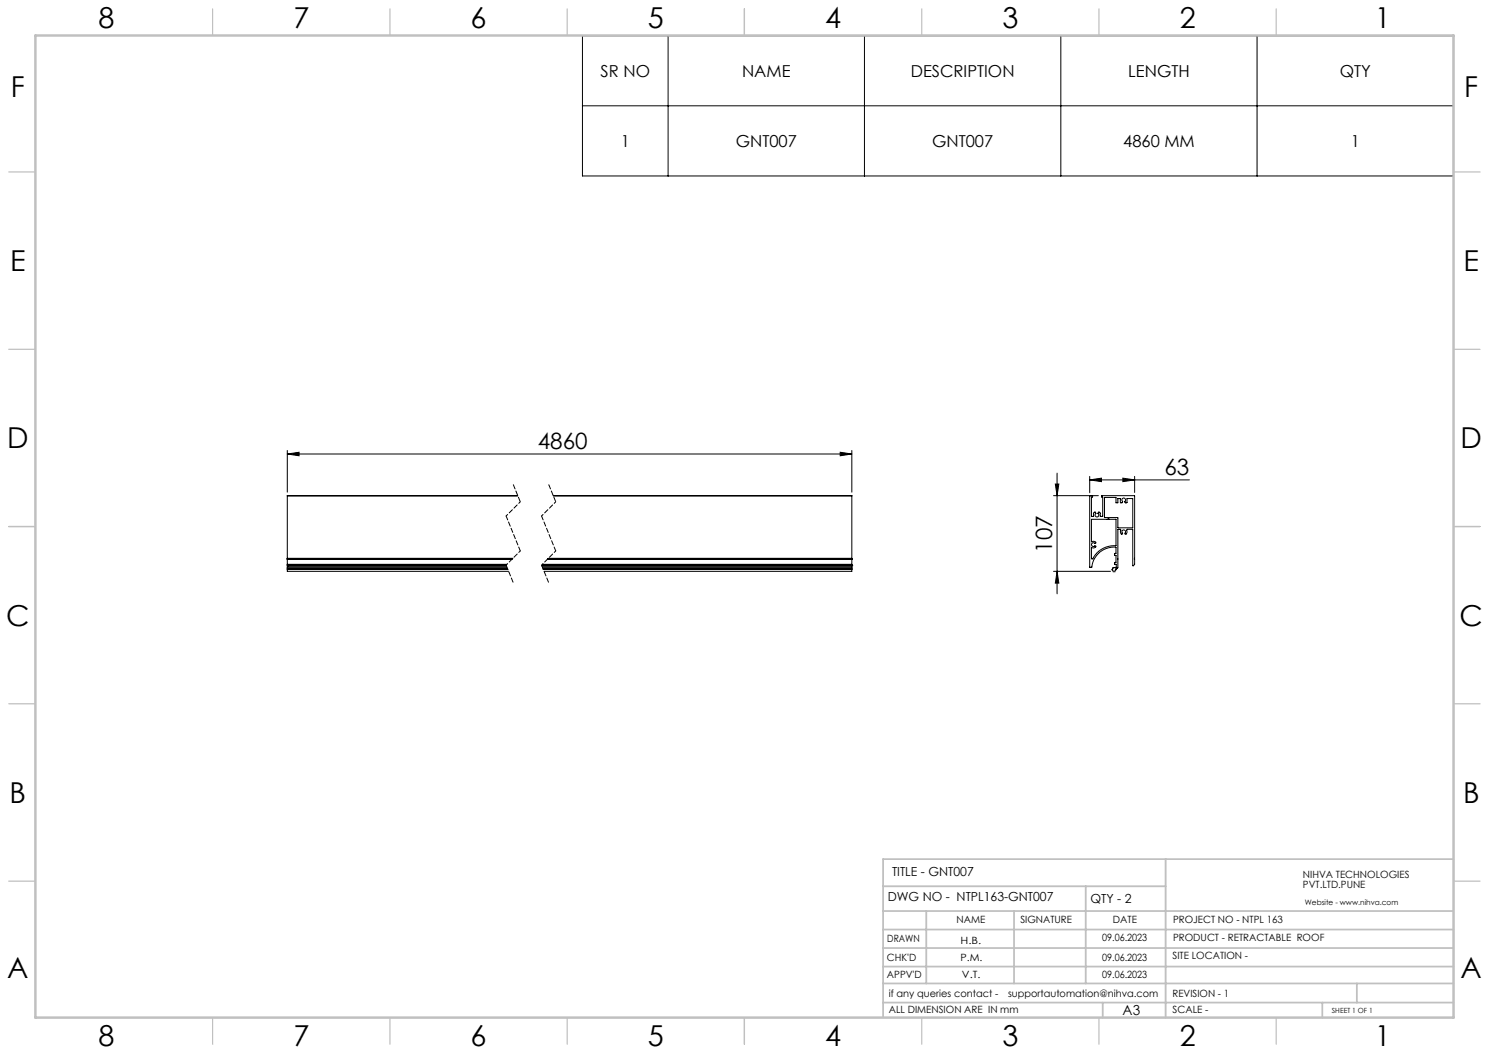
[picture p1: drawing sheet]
<svg xmlns="http://www.w3.org/2000/svg" width="420mm" height="297mm" viewBox="0 0 420 297" stroke-linecap="round" stroke-linejoin="round" font-family="sans-serif">
<g fill="none" stroke="#000" stroke-width=".28">
<path d="M164.3 10.1h245.7v39.5h-245.7zM188.5 10.1v39.5M243.8 10.1v39.5M299.2 10.1v39.5M354.6 10.1v39.5M164.3 29.8h245.7M81 128.1l3.3-.5v.9zM81 127.1v11.7M81 128.1h159.3M81 139.9v17.6M81 139.9h65.1M146 139.8l-65 .1"/>
<path d="M156 139.8l84.3 .1M156.1 139.9h84.2M237 127.6l3.3 .5-3.3 .4zM240.3 127.1v11.7M240.3 139.9v17.6M297.2 139.8h12.6M297.7 136.5h1l-.5 3.3zM298.2 133.5v34M307.4 135.4l3.3-.5v1zM307.4 134.4v4.6M307.4 135.4h28.1M307.6 139.8l-.2 .1v20.1h.5a6.4 6.4 0 0 1 6.9-5.6v1.7l-.4 .1v.4h.4v2l-.4 .1v.4l.5 .1v.9l-.2 .1a.5 .5 0 0 0-.6-.1 .5 .5 0 0 0-.3 .4h-.1a.54 .54 0 0 0 .6 .7 .54 .54 0 0 0 .5-.7l.5-.4v-10.8l.8 .1a1.06 1.06 0 0 0 .4 1.3l.2-.2a.56 .56 0 0 1-.1-.8 .56 .56 0 0 1 .8 0 .56 .56 0 0 1-.1 .8v.1a.64 .64 0 0 0 .6-.4 .64 .64 0 0 0-.1-.7l.2-.2h1.5l.2 10.3 .3-.4v-19.3l-9.2-.1-.1 .4 .3 .1v5.3h-.7v-.9l-.1-.2h-.3l-.2 .2a.58 .58 0 0 1 .1 .9 .58 .58 0 0 1-.8 0 .58 .58 0 0 1 .1-.9l-.2-.2h-.3l-.1 1.2-.6-.1v-5.4h.3l-.1-.4"/>
<path d="M316.7 134.9l3.3 .5-3.3 .5zM320 134.4v4.5M81 157.7v.1M81 159.2h.1M81 157.5h.1M81 157.6v.1M81 159.6h.1M81 157.5v.1M81 157.7h.1M81 157.8v1.4M81 159.2v.8M81 159.6h61.8"/>
<path d="M81 157.8h63.4M81 157.7h63.4M81 159.2h62M81 159.2h61.9M81 157.5h63.7M81 157.5h63.6M81 157.6h63.6M81 157.7h63.5M152.8 159.6h87.5M152.9 159.2h87.4M153 159.2h87.3M154.4 157.8h85.9"/>
<path d="M154.4 157.7h85.9M154.6 157.5h85.7M154.6 157.6h85.7M154.7 157.5h85.6M240.3 157.7v.1M240.3 159.2h.1M240.3 157.5h.1M240.3 157.6v.1M240.3 159.6h.1M240.3 157.5v.1M240.3 157.7h.1M240.3 157.8v1.4"/>
<path d="M240.3 159.2v.8M311.6 140.3h3.1l.1 1.5h.5v-1.2h.7l.1 1.2h.4l.2-.3a.56 .56 0 0 1-.1-.9 .56 .56 0 0 1 .9 .1 .56 .56 0 0 1-.2 .8l.1 .3h.5v-1.2h1.6v8.3h-4.2v-2.9l-3.8-.1zM312.5 146.4l-4.6 .1v6.3l.6-.1a.4 .4 0 0 1 .5 .1 .4 .4 0 0 1 0 .5 .61 .61 0 0 0-.9-.1 .61 .61 0 0 0 0 .9 .61 .61 0 0 0 .9-.2l.1 .1a.69 .69 0 0 1-.5 .6 .69 .69 0 0 1-.7-.2v3.1l.2 .2a7.1 7.1 0 0 1 6.7-3.8v-7.4l-2.2-.1M312.5 146.4h.1M312.6 146.4h.1M81 160v.4M81 160.5v.1M81 160.6v.5h62.4M81 160.4v.1M81 160h62M81 160.4h62.1M81 160.5h62.2"/>
<path d="M81 160.6h62.2M153 160h87.3M153.1 160.4h87.2M153.2 160.5h87.1M153.2 160.6h87.1M240.3 160v.4M240.3 160.5v.1M240.3 160.6v.5h-86.8M240.3 160.4v.1M297.2 161.1h16M298.2 161.1l.5 3.4h-1z"/>
</g>
<path d="M313.8 161.1h.9M313.9 160.8l.7 .7M314.3 160.7v.9M314.6 160.8l-.7 .7" fill="none" stroke="#c0c0c0" stroke-width=".28"/>
<path d="M144.8 136.6l2 4.9M154.8 136.6l2 4.9M142.8 159.4l2 4.9M152.8 159.4l2 4.9" fill="none" stroke="#000" stroke-width=".28" stroke-dasharray="1.3 .6" stroke-dashoffset="-.1"/>
<path d="M146.8 141.5l-4 4M146.8 155.4l-4 4M156.8 141.5l-4 4M156.8 155.4l-4 4" fill="none" stroke="#000" stroke-width=".28" stroke-dasharray="1.3 .6" stroke-dashoffset=".7"/>
<path d="M142.8 145.5l4 9.9M152.8 145.5l4 9.9" fill="none" stroke="#000" stroke-width=".28" stroke-dasharray="1.3 .6" stroke-dashoffset=".1"/>
<g fill="none" stroke="#c0c0c0" stroke-width=".35">
<path d="M60 2.5v7.5M110 2.5v7.5M160 2.5v7.5M210 2.5v7.5M260 2.5v7.5M310 2.5v7.5M360 2.5v7.5M2.5 48.5h7.5M410 48.5h7.5M2.5 98.5h7.5M410 98.5h7.5M2.5 148.5h7.5"/>
<path d="M410 148.5h7.5M2.5 198.5h7.5M410 198.5h7.5M2.5 248.5h7.5M410 248.5h7.5M60 287v7.5M110 287v7.5M160 287v7.5M210 287v7.5M260 287v7.5M310 287v7.5M360 287v7.5"/>
</g>
<g fill="none" stroke="#c0c0c0" stroke-width=".5">
<path d="M249.1 257h160.9M249.1 250h79.7M261.3 257v20.4M286 257v20.4M306.2 250v27.4M328.8 242.3v44.7M410 242.3h-160.9v44.7M249.1 272.6h160.9M249.1 267.4h160.9M249.1 262.2h160.9M249.1 277.4h160.9M382.7 277.4v5.4"/>
<path d="M249.1 282.8h160.9M311 282.8v4.2M373 282.8v4.2"/>
</g>
<path d="M10 10h400v277h-400z" fill="none" stroke="#c0c0c0" stroke-width=".7"/>
<g fill="#000">
<path d="M237 127.6l3.3 .5-3.3 .4zM81 128.1l3.3-.5v.9z"/>
<path d="M307.4 135.4l3.3-.5v1zM316.7 134.9l3.3 .5-3.3 .5z"/>
<path d="M298.2 161.1l.5 3.4h-1zM297.7 136.5h1l-.5 3.3z"/>
</g>
<g font-size="8.1">
<text x="27.8" y="8">8</text>
<text x="82.8" y="8">7</text>
<text x="132.8" y="8">6</text>
<text x="182.8" y="8">5</text>
<text x="232.8" y="8">4</text>
<text x="282.8" y="8">3</text>
<text x="332.8" y="8">2</text>
<text x="387.8" y="8">1</text>
<text x="3" y="27.2">F</text>
<text x="413" y="27.2">F</text>
<text x="2.8" y="76.5">E</text>
<text x="412.8" y="76.5">E</text>
<text x="2" y="126.5">D</text>
<text x="412" y="126.5">D</text>
<text x="1.7" y="176.5">C</text>
<text x="411.7" y="176.5">C</text>
<text x="2.7" y="226.5">B</text>
<text x="412.7" y="226.5">B</text>
<text x="2" y="275.7">A</text>
<text x="412" y="275.7">A</text>
<text x="27.8" y="295">8</text>
<text x="82.8" y="295">7</text>
<text x="132.8" y="295">6</text>
<text x="182.8" y="295">5</text>
<text x="232.8" y="295">4</text>
<text x="282.8" y="295">3</text>
<text x="332.8" y="295">2</text>
<text x="387.8" y="295">1</text>
</g>
<g font-size="6.3">
<text x="151.7" y="126.7">4860</text>
<text x="328.5" y="134">63</text>
<text x="296.8" y="155.9" transform="rotate(-90 296.8 155.9)">107</text>
</g>
<g font-size="4.7">
<text x="169.4" y="21.6">SR NO</text>
<text x="209.3" y="21.6">NAME</text>
<text x="256.9" y="21.6">DESCRIPTION</text>
<text x="318.2" y="21.6">LENGTH</text>
<text x="377.9" y="21.6">QTY</text>
<text x="175.1" y="41.4">1</text>
<text x="207.5" y="41.4">GNT007</text>
<text x="262.9" y="41.4">GNT007</text>
<text x="316.8" y="41.4">4860 MM</text>
<text x="381" y="41.4">1</text>
</g>
<text font-size="3.9" x="316.7" y="286.4">A3</text>
<g font-size="3.5">
<text x="251.6" y="247">TITLE - GNT007</text>
<text x="250.4" y="254.2">DWG NO - NTPL163-GNT007</text>
<text x="307.6" y="254.8">QTY - 2</text>
</g>
<g font-size="2.8">
<text x="367.5" y="247.7">NIHVA TECHNOLOGIES</text>
<text x="367.5" y="250.5">PVT.LTD.PUNE</text>
<text x="269.8" y="260.4">NAME</text>
<text x="287.8" y="260.4">SIGNATURE</text>
<text x="313.9" y="260.5">DATE</text>
<text x="330.9" y="260.5">PROJECT NO - NTPL 163</text>
<text x="250.3" y="265.7">DRAWN</text>
<text x="270.9" y="266.1">H.B.</text>
<text x="310.9" y="265.5">09.06.2023</text>
<text x="330.9" y="265.5">PRODUCT - RETRACTABLE ROOF</text>
<text x="250.2" y="271.1">CHK'D</text>
<text x="250.2" y="275.8">APPV'D</text>
<text x="270.9" y="271.1">P.M.</text>
<text x="271.3" y="275.8">V.T.</text>
<text x="310.9" y="271.1">09.06.2023</text>
<text x="310.9" y="275.8">09.06.2023</text>
<text x="330.7" y="270.6">SITE LOCATION -</text>
<text x="250.7" y="281.1">if any queries contact -</text>
<text x="284.3" y="281.1">supportautomation@nihva.com</text>
<text x="330.7" y="281.1">REVISION - 1</text>
<text x="250.7" y="285.6">ALL DIMENSION ARE IN mm</text>
<text x="330.7" y="285.6">SCALE -</text>
</g>
<text font-size="2.1" x="368.1" y="255.1">Website - www.nihva.com</text>
<text font-size="2" x="375.7" y="285.6">SHEET 1 OF 1</text>
</svg>
